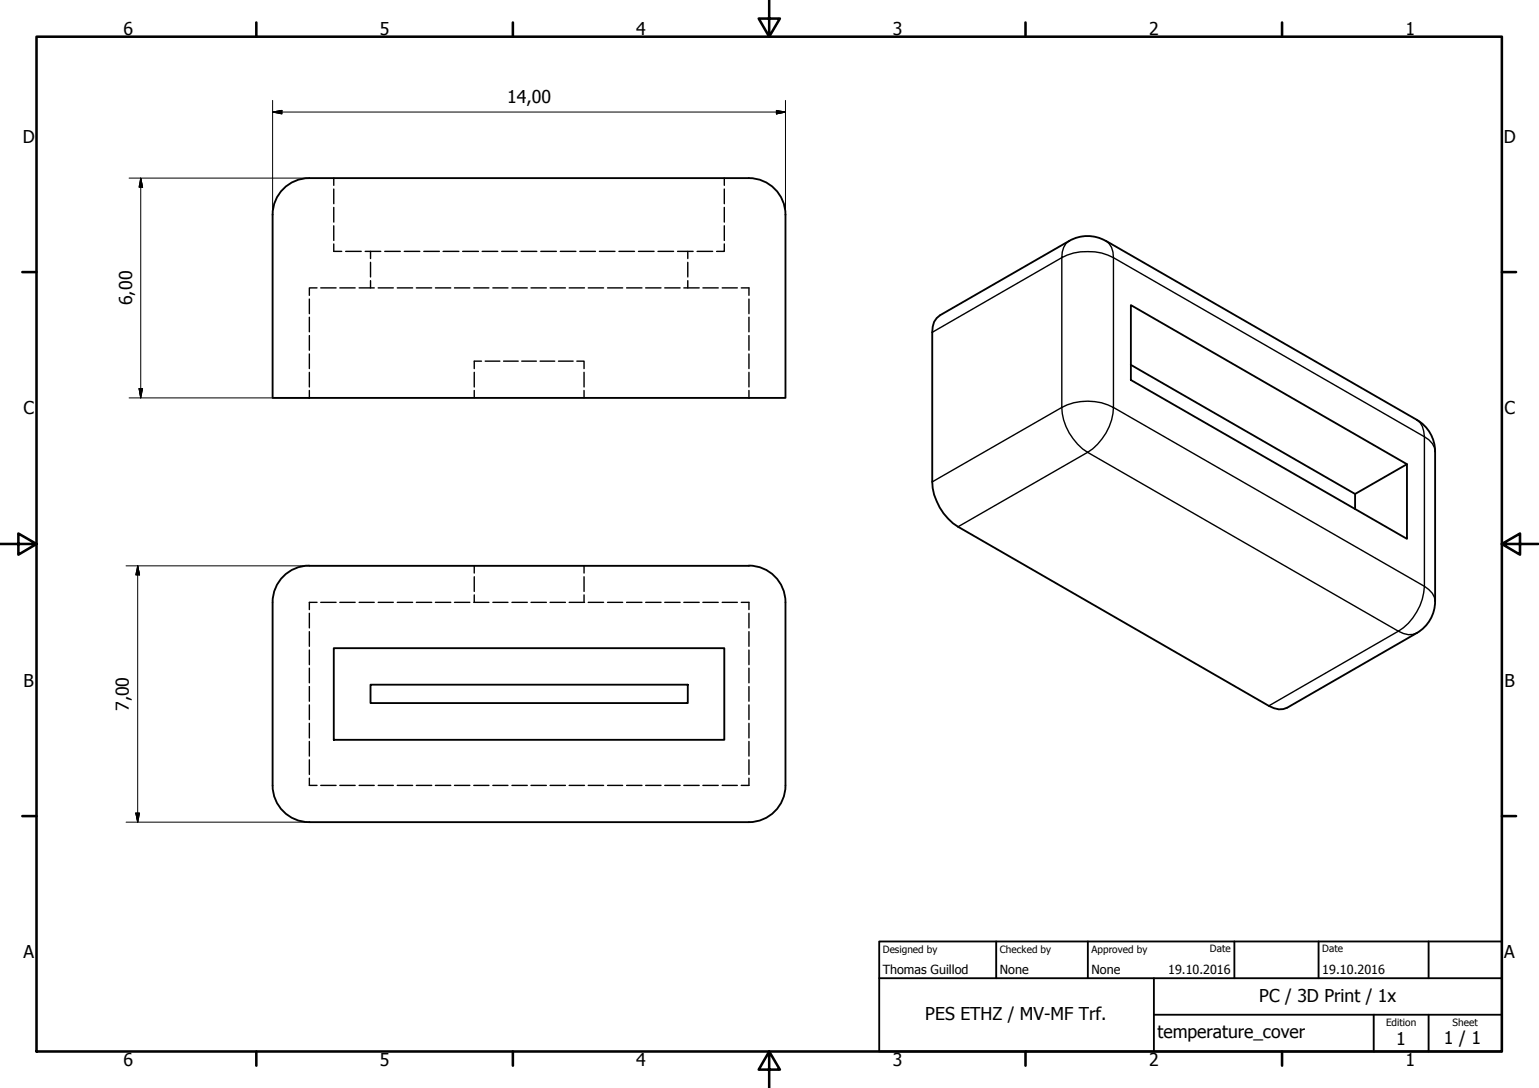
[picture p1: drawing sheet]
<svg xmlns="http://www.w3.org/2000/svg" width="420mm" height="297mm" viewBox="0 0 420 297" stroke-linecap="round" stroke-linejoin="round" font-family="sans-serif">
<!-- layer: Visible (ISO) -->
<path d="M204.4 48.6a10 10 0 0 1 10 10v50h-140v-50a10 10 0 0 1 10-10h120.1M254.5 90.7v40.9M308.7 83.3l75.4 43.4v20.4l-75.4-43.4zM308.7 99.6l61.3 35.3M384.1 126.7l-14.1 8.2v4.1M84.4 154.4a10 10 0 0 0-10 10v50a10 10 0 0 0 10 10.1h120.1M84.5 154.5h120M204.4 154.4a10 10 0 0 1 10 10v50a10 10 0 0 1-10 10.1M261.6 143.8l84.8 48.9M91.1 177h106.6v25h-106.6zM101.2 186.9h86.6v5h-86.6z" fill="none" stroke="#000" stroke-width=".51"/>
<!-- layer: Hidden (ISO) -->
<g fill="none" stroke="#000" stroke-width=".38">
<path d="M91.1 48.6v2M91.1 51.6v4M91.1 56.6v4M197.7 48.6v2M197.7 51.6v4M197.7 56.6v4M86.6 78.6h-2.1v2M87.6 78.6h4.2M91.1 61.6v4M91.1 66.6v2h2.2M92.8 78.6h4.2M94.4 68.6h4.2"/>
<path d="M98 78.6h4.2M99.7 68.6h4.2M101.2 68.6v2M101.2 71.6v4M101.2 76.6v2M103.3 78.6h4.1M105 68.6h4.3M108.5 78.6h4.1M110.4 68.6h4.2M113.7 78.6h4.2M115.7 68.6h4.3M118.9 78.6h4.2"/>
<path d="M121 68.6h4.3M124.1 78.6h4.2M126.3 68.6h4.3M129.3 78.6h4.2M131.6 68.6h4.3M134.6 78.6h4.1M137 68.6h4.2M139.8 78.6h4.2M142.3 68.6h4.3M145 78.6h4.2M147.6 68.6h4.3M150.2 78.6h4.2"/>
<path d="M153 68.6h4.2M155.4 78.6h4.2M158.3 68.6h4.3M160.6 78.6h4.2M163.6 68.6h4.3M165.9 78.6h4.1M169 68.6h4.2M171.1 78.6h4.2M174.3 68.6h4.3M176.3 78.6h4.2M179.6 68.6h4.3M181.5 78.6h4.2"/>
<path d="M185 68.6h4.2M186.7 78.6h4.2M187.8 68.6v2M187.8 71.6v4M187.8 76.6v2M190.3 68.6h4.3M191.9 78.6h4.2M197.2 78.6h4.1M197.7 66.6v2h-2.1M197.7 61.6v4M202.4 78.6h2.1v2M84.5 81.6v4"/>
<path d="M84.5 86.6v4M84.5 91.6v4M84.5 96.6v4M131.4 98.6h-1.9v2M132.5 98.6h4M137.5 98.6h4M142.4 98.6h4M147.4 98.6h4M152.5 98.6h4M157.5 98.6h1.9v2M204.5 81.6v4M204.5 86.6v4"/>
<path d="M204.5 91.6v4M204.5 96.6v4M84.5 101.6v4M84.5 106.6v2M129.5 101.6v4M129.5 106.6v2M159.4 101.6v4M159.4 106.6v2M204.5 101.6v4M204.5 106.6v2M129.5 154.5v1.9M129.5 157.5v4"/>
<path d="M159.4 154.5v1.9M159.4 157.5v4M84.5 167.4v4M84.5 172.5v4M84.5 177.5v4M86.6 164.5h-2.1v1.9M87.6 164.5h4.2M92.8 164.5h4.2M98 164.5h4.2M103.3 164.5h4.1M108.5 164.5h4.1M113.7 164.5h4.2"/>
<path d="M118.9 164.5h4.2M124.1 164.5h4.2M129.3 164.5h4.2M129.5 162.4v2.1M134.6 164.5h4.1M139.8 164.5h4.2M145 164.5h4.2M150.2 164.5h4.2M155.4 164.5h4.2M159.4 162.4v2.1M160.6 164.5h4.2M165.9 164.5h4.1"/>
<path d="M171.1 164.5h4.2M176.3 164.5h4.2M181.5 164.5h4.2M186.7 164.5h4.2M191.9 164.5h4.2M197.2 164.5h4.1M202.4 164.5h2.1v1.9M204.5 167.4v4M204.5 172.5v4M204.5 177.5v4M84.5 182.4v4M84.5 187.4v4"/>
<path d="M84.5 192.5v4M84.5 197.5v4M204.5 182.4v4M204.5 187.4v4M204.5 192.5v4M204.5 197.5v4M84.5 212.5v1.9h2.1M84.5 202.4v4M84.5 207.4v4M87.6 214.4h4.2M92.8 214.4h4.2M98 214.4h4.2"/>
<path d="M103.3 214.4h4.1M108.5 214.4h4.1M113.7 214.4h4.2M118.9 214.4h4.2M124.1 214.4h4.2M129.3 214.4h4.2M134.6 214.4h4.1M139.8 214.4h4.2M145 214.4h4.2M150.2 214.4h4.2M155.4 214.4h4.2M160.6 214.4h4.2"/>
<path d="M165.9 214.4h4.1M171.1 214.4h4.2M176.3 214.4h4.2M181.5 214.4h4.2M186.7 214.4h4.2M191.9 214.4h4.2M197.2 214.4h4.1M204.5 202.4v4M204.5 207.4v4M204.5 212.5v1.9h-2.1"/>
</g>
<!-- layer: Visible Narrow (ISO) -->
<path d="M291.9 65.8a5 5 0 0 0-2 4.5 15.9 15.9 0 0 1 14.1 0M301.9 65.8a5 5 0 0 1 2.1 4.5M304 70.3l84.9 48.9v40.9l-84.9-48.9M304 70.3v40.9M254.5 90.7l35.4-20.4v40.9l-35.4 20.4M289.9 111.2a15.3 15.3 0 0 1 14.1 0 15.4 15.4 0 0 1-7.1 12.3 15.4 15.4 0 0 1-7-12.3zM386.8 114.6a5.2 5.2 0 0 1 2.1 4.6 4.9 4.9 0 0 1 2.9 4.1M261.6 143.8l35.3-20.3 84.9 48.8-35.4 20.4M391.8 164.1a5.1 5.1 0 0 0-2.9-4 15.7 15.7 0 0 1-7.1 12.2 5 5 0 0 0 5 .5" fill="none" stroke="#000" stroke-width=".38"/>
<path d="M301.9 65.8a10 10 0 0 0-10 0l-35.3 20.3a4.8 4.8 0 0 0-2.1 4.6M301.9 65.8l84.9 48.8a10 10 0 0 1 5 8.7M254.5 131.6a15.4 15.4 0 0 0 7.1 12.2M391.8 123.3v40.9a10 10 0 0 1-5 8.6l-35.4 20.4a5 5 0 0 1-5-.5" fill="none" stroke="#000" stroke-width=".51"/>
<!-- layer: Border (ISO) -->
<g fill="none" stroke="#000" stroke-width=".7">
<path d="M10 10h400v277.1h-400zM70 6.1v3.9M140 6.1v3.9M210 0v10l-2.9-4.9h5.8l-2.9 4.9M280 6.1v3.9M350 6.1v3.9M6.1 74.3h3.9M410 74.3h3.9M0 148.5h10l-5-2.8v5.7l5-2.9M410 148.5l5 2.9v-5.7l-5 2.8h10M6.1 222.8h3.9M410 222.8h3.9"/>
<path d="M70 287.1v3.8M140 287.1v3.8M210 287.1l2.9 4.9h-5.8l2.9-4.9v9.9M280 287.1v3.8M350 287.1v3.8"/>
</g>
<!-- layer: Title (ISO) -->
<path d="M240 257h170v30.1h-170zM272 257v10.1M297 257v10.1M337 257v10.1M360 257v10.1M390 257v10.1M240 267.1h170M315 277h95M315 267.1v20M375 277v10.1M390 277v10.1" fill="none" stroke="#000" stroke-width=".51"/>
<!-- layer: Dimension (ISO) -->
<g fill="none" stroke="#000" stroke-width=".27">
<path d="M74.4 30.6l2.6-.5v1zM74.4 30.6h140M74.4 27.4v31.2M212 30.1l2.4 .5-2.4 .5zM214.4 27.4v31.2M35.2 48.6h49.3M38.4 48.6l.5 2.5h-.9zM38.4 48.6v60M35.2 108.6h49.3M38 106.1h.9l-.5 2.5zM34.4 154.5h50.1M37.6 154.5l.5 2.5h-1z"/>
<path d="M37.6 154.5v70M34.4 224.5h50.1M37.1 222h1l-.5 2.5z"/>
</g>
<path d="M74.4 30.6l2.6-.5zM74.4 30.6l2.6-.5v1zM212 31.1l2.4-.5zM212 30.1l2.4 .5-2.4 .5zM38.4 48.6l.5 2.5zM38.4 48.6l.5 2.5h-.9zM38 106.1l.4 2.5zM38 106.1h.9l-.5 2.5zM37.6 154.5l.5 2.5zM37.6 154.5l.5 2.5h-1zM37.1 222l.5 2.5zM37.1 222h1l-.5 2.5z" fill="#000" stroke="#000" stroke-width=".27"/>
<g font-size="4.8">
<text x="33.7" y="9.6">6</text>
<text x="103.7" y="9.6">5</text>
<text x="173.7" y="9.6">4</text>
<text x="243.7" y="9.6">3</text>
<text x="313.7" y="9.6">2</text>
<text x="383.7" y="9.6">1</text>
<text x="138.5" y="28.2">14,00</text>
<text x="6.2" y="38.9">D</text>
<text x="410.5" y="38.9">D</text>
<text x="36.1" y="83.3" transform="rotate(-90 36.1 83.3)">6,00</text>
<text x="6.4" y="113.1">C</text>
<text x="410.7" y="113.1">C</text>
<text x="6.4" y="187.4">B</text>
<text x="410.7" y="187.4">B</text>
<text x="35.2" y="194.1" transform="rotate(-90 35.2 194.1)">7,00</text>
<text x="6.4" y="261.7">A</text>
<text x="410.7" y="261.7">A</text>
<text x="343.8" y="273.5">PC / 3D Print / 1x</text>
<text x="252.6" y="278.6">PES ETHZ / MV-MF Trf.</text>
<text x="316" y="283.3">temperature_cover</text>
<text x="381.2" y="285.3">1</text>
<text x="394.2" y="285">1 / 1</text>
<text x="33.7" y="290.9">6</text>
<text x="103.7" y="290.9">5</text>
<text x="173.7" y="290.9">4</text>
<text x="243.7" y="290.9">3</text>
<text x="313.7" y="290.9">2</text>
<text x="383.7" y="290.9">1</text>
</g>
<g font-size="3.4">
<text x="241" y="266">Thomas Guillod</text>
<text x="273" y="266">None</text>
<text x="298" y="266">None</text>
<text x="318.9" y="266">19.10.2016</text>
<text x="361" y="266">19.10.2016</text>
</g>
<g font-size="2.7">
<text x="241" y="260.1">Designed by</text>
<text x="273" y="260.1">Checked by</text>
<text x="298" y="260.1">Approved by</text>
<text x="330.3" y="260">Date</text>
<text x="361" y="260">Date</text>
<text x="378.4" y="280.1">Edition</text>
<text x="396.6" y="280.1">Sheet</text>
</g>
</svg>
